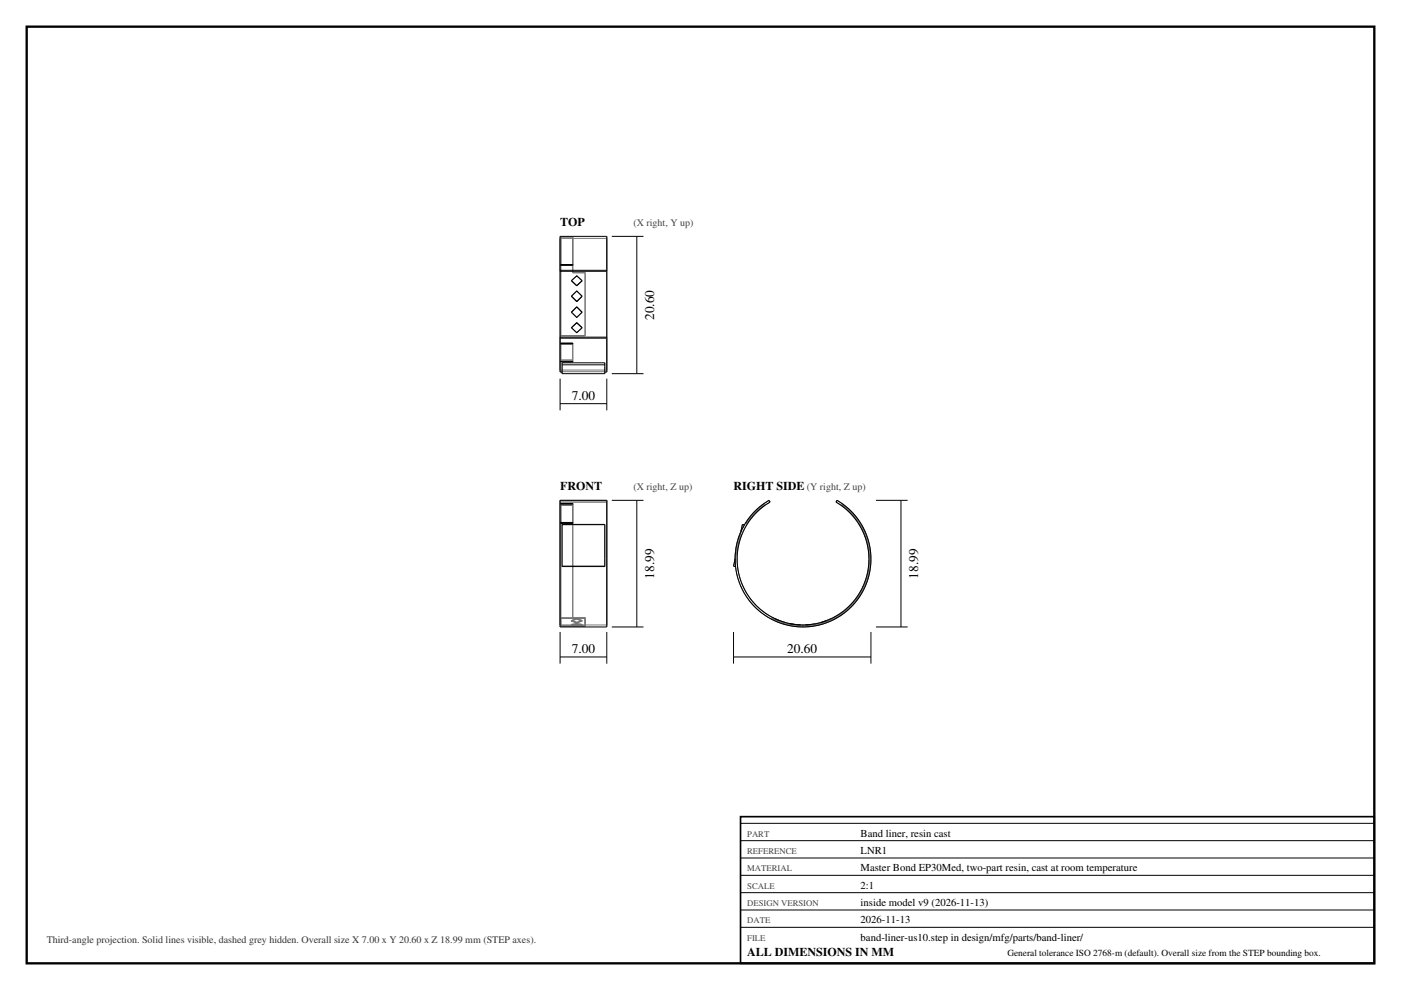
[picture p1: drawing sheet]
<svg xmlns="http://www.w3.org/2000/svg" width="420mm" height="297mm" viewBox="0 0 420 297" stroke-linecap="round" stroke-linejoin="round" font-family="sans-serif">
<path d="M8 8h404v281h-404z" fill="none" stroke="#000" stroke-width=".7" stroke-linecap="butt"/>
<g fill="none" stroke="#777" stroke-width=".3">
<path d="M167.9 70.9v40.7M168.1 79.5h3.6M168.1 79.4h3.6M168.1 71.4v29.3M168.1 71.4v8M168.1 71.1v29.7M168.1 71.1v8.3M168.1 71.4h3.6M168.1 71.1h3.6M171.7 71.4v8M171.7 71.4v10.5M171.7 71.1v8.3"/>
<path d="M171.7 71.1v10.6M181.9 70.9v40.7M167.9 81.4v-9.9h14v9.9M171.3 88.9h.1M171.3 88.9l1.6-1.6 1.6 1.6M171.3 84.2h.1M171.3 84.2l1.6-1.5 1.6 1.5M171.3 93.7l1.6 1.6 1.6-1.6M171.3 93.7h.1M171.3 98.4l1.6 1.4 1.6-1.4M171.3 98.3v.1M171.7 81.7v.2"/>
<path d="M171.7 81.9h3.7M171.7 81.7h3.7M174.5 98.3v.1M174.5 88.9h.1M174.5 84.2h.1M174.5 93.7h.1M175.4 81.9v18.8M175.4 81.7v.2M175.4 81.7v19.1M167.9 101.1v9.9h14v-9.9M168.1 100.7v.1M168.1 108v.4v-.2"/>
<path d="M168.1 108h3.6M168.1 108.2h3.6M168.1 103.2v4.8M168.1 103h.1M168.1 103.2v5M168.1 103.2h3.6M168.1 103h3.6M168.1 100.7h7.3M168.1 100.8h7.3M168.5 111.5h12.8M168.5 111.5v.1M168.5 111.6h.1"/>
<path d="M168.5 108.8v2.8M168.5 111.5v.6M171.7 108v.4v-.2M171.7 103.2v4.8M171.7 103h.1M171.7 103.2v5M175.4 100.7v.1M181.3 111.5v.1M181.3 111.6h.1M181.3 108.8v2.8M181.3 111.5v.6M167.9 150.6h14"/>
<path d="M167.9 150.6v36.9h14v-36.9M167.9 150.1v38M167.9 150.1v.5M167.9 150.1h14M168.1 151.1h3.6M168.1 151.1v.1M168.1 151.2h3.6M168.1 151.5h3.6M168.1 151.1v.4M168.1 151.4h3.6M168.1 151.2v.2M168.1 151.5v.1"/>
<path d="M168.1 151.6v36M168.1 151.4v36.5M168.1 156.9v.1M168.1 151.6v5.1M168.1 156.7h3.6M168.1 151.2v.3M168.1 151.4v5.3M168.1 151.6h3.6M168.5 157.5v12.5M168.5 157.5h12.8M168.5 157.3v.2M171.7 151.1v.1"/>
<path d="M171.7 151.1v.4M171.7 151.5v.1M171.7 151.6v33.7M171.7 151.4v34.2M171.7 151.2v.2M171.7 156.9v.1M171.7 151.6v5.1M171.7 151.2v.3M171.7 151.4v5.3M181.3 157.5v12.5M181.3 157.3v.2M181.9 150.1v.5"/>
<path d="M181.9 150.1v38M222.1 159.6l-1.3 4-.4 4M222.1 159.6l-1.7 8M222.6 157.3l.6 .2-1.1 2.1zM226.3 153.3l2-1.7 2.3-1.5 .3 .5a19.8 19.8 0 0 0-5.3 29.8 19.8 19.8 0 0 0 30.3 0 19.8 19.8 0 0 0-5.3-29.8l.3-.5a20.4 20.4 0 0 1 6.5 29.3 20.4 20.4 0 0 1-29.7 3.9 20.4 20.4 0 0 1-1.4-30zM226.5 153.4l2.5-2.3v.5l-2.5 2.2-2.1 2.6a.87 .87 0 0 1-1 .6zM252.4 151.6l1.9 1.5 1.8 2 1.6 2.2 1.1 2 .9 2.5 .6 2.3 .3 2.7v2.3l-.4 2.7-.6 2.2-1 2.5-1.1 2-1.7 2.2-1.6 1.7-2.1 1.7-2 1.2M252.4 151.6a19.9 19.9 0 0 1 5.2 26.7 19.9 19.9 0 0 1-26.2 7M252.6 151.4l-.2-.3v.5M252.6 151.4l2.1 1.8 1.6 1.7 1.6 2.2 1.2 2.1 .9 2.5 .6 2.4 .3 2.3v2.7l-.4 2.7-.6 2.3-1 2.5-1.2 2.1-1.6 2.2-1.7 1.7-2.1 1.7-2 1.3M252.6 151.4a20.2 20.2 0 0 1 5.3 27.1 20.2 20.2 0 0 1-26.7 7.1M220.4 167.6l.1 2.4-.6-.2z"/>
<path d="M168.1 185.3v2.3M168.1 185.3v.3M168.1 185.6v2.3M168.1 185.3h7.3M168.1 185.6h7.3M171.3 187.3h3.2M171.3 187.3l1.6-.2 1.6 .2M171.3 186.2l1.6 .5 1.6-.5M171.3 186.2l1.6-.6 1.6 .6M171.3 187.5h3.2M171.3 187.5l1.6-.3 1.6 .3M171.3 186.3l1.6 .5 1.6-.5"/>
<path d="M171.3 186.3l1.6-.6 1.6 .6M171.3 187.3v.2M171.3 186.2v.1M171.7 185.3v.3M171.7 185.3h3.7M171.7 185.6h3.7M174.5 187.3v.2M174.5 186.2v.1M175.4 185.3v2.3h-7.3M175.4 185.3v.3M175.4 185.6v2.3h-7.3M231.2 185.6l4.5 1.7 2.6 .5 2.4 .1 2.4-.1 2.7-.5 4.5-1.7"/>
<path d="M231.4 185.3l-.2 .3M231.4 185.3l4.4 1.7 4.8 .6 4.8-.5 2.5-.8 2.2-1M232.2 185.7l3 1M232.2 185.7l3 1.1M233.7 186.2l1.5 .5M235.2 186.7v.1M236.7 187.2l3.2 .4M238.3 187.3l.1 .1M244.7 187.1l-3.1 .5M244.7 187.1l-1.6 .2M244.7 187.1v.1M244.7 187.2l-3.1 .4"/>
<path d="M249.3 185.6l-3 1.2M249.3 185.6l-1.5 .6M249.3 185.6v.1M249.3 185.7l-3 1.1M250.1 185.3l.2 .3"/>
</g>
<g fill="none" stroke="#000" stroke-width=".3">
<path d="M168.1 79.4v.2h3.6v-.2M168.1 79.4h3.6M183.4 70.9h9.5M190.9 70.9v41.2M167.9 81.4h14M167.9 81.4v19.7M167.9 81.1v-10.2h14v10.2M167.9 81.1v.3M167.9 81.1h14M171.3 88.9l1.6-1.6 1.6 1.6-1.6 1.6zM171.3 84.2l1.6-1.4 1.6 1.4-1.6 1.5zM171.3 93.7l1.6 1.5 1.6-1.5"/>
<path d="M171.3 93.7l1.6-1.6 1.6 1.6M171.3 98.3l1.6 1.5 1.6-1.5M171.3 98.3l1.6-1.5 1.6 1.5M171.3 84.2l1.6 1.5 1.6-1.5M181.9 81.4v19.7M181.9 81.1v.3M167.9 101.1h14M167.9 101.4v10.2h.6M167.9 101.1v.3M167.9 101.4h14M167.9 113.6v9.5M168.1 108.4h3.6v.2h-3.6z"/>
<path d="M168.1 103.2h3.6M168.1 103.2v-.2h3.6v.2M168.5 109.4v2.2M168.5 109.4v-.6h12.8v.6M168.5 111.6v.5h12.8v-.5M168.5 109.4h12.8M181.3 109.4v2.2M181.9 101.1v.3M181.9 101.4v10.2h-.6M181.9 113.6v9.5M183.4 112.1h9.5M167.9 121.1h14"/>
<path d="M167.9 150.1h14v38h-14zM168.1 156.8v.2h3.6v-.2M168.1 156.8h3.6M168.1 151.1h3.6v.1h-3.6zM183.4 150.1h9.5M190.9 150.1v38M223.2 157.5l-.6-.2-.5 2.3M226.3 153.3l2-1.7 2.3-1.5 .3 .5a19.8 19.8 0 0 0-5.3 29.8 19.8 19.8 0 0 0 30.3 0 19.8 19.8 0 0 0-5.3-29.8l.3-.5a20.4 20.4 0 0 1 6.5 29.3 20.4 20.4 0 0 1-29.7 3.9 20.4 20.4 0 0 1-1.4-30zM262.6 150.1h9.5M270.1 150.1v38M168.5 169.8h12.8M168.5 169.8v-12.5h12.8v12.5"/>
<path d="M220.4 167.6l-.5 2.2 .6 .2M167.9 189.6v9.5M167.9 197.1h14M181.9 189.6v9.5M183.4 188.1h9.5M219.9 197.1h41.2M219.9 189.6v9.5M232.2 185.6l1.5 .6M236.8 187.1l1.5 .2M238.4 187.4l1.5 .1M243.1 187.3l-1.6 .2M247.8 186.2l-1.5 .5"/>
<path d="M261.1 189.6v9.5M262.6 188.1h9.5M222 247h190M222 252.2h190M222 257.4h190M222 262.6h190M222 267.8h190M222 273h190M222 278.2h190"/>
</g>
<path d="M222 245h190v44h-190z" fill="none" stroke="#000" stroke-width=".5"/>
<g font-size="4">
<text x="196.1" y="96" transform="rotate(-90 196.1 96)">20.60</text>
<text x="171.4" y="119.9">7.00</text>
<text x="196.1" y="173.6" transform="rotate(-90 196.1 173.6)">18.99</text>
<text x="275.3" y="173.6" transform="rotate(-90 275.3 173.6)">18.99</text>
<text x="171.4" y="195.9">7.00</text>
<text x="236" y="195.9">20.60</text>
</g>
<g font-size="3.6">
<text x="167.9" y="67.9">TOP</text>
<text x="167.9" y="147.1">FRONT</text>
<text x="219.9" y="147.1">RIGHT SIDE</text>
<text x="224" y="286.8">ALL DIMENSIONS IN MM</text>
</g>
<g font-size="3.2">
<text x="258" y="251">Band liner, resin cast</text>
<text x="258" y="256.2">LNR1</text>
<text x="258" y="261.4">Master Bond EP30Med, two-part resin, cast at room temperature</text>
<text x="258" y="266.6">2:1</text>
<text x="258" y="271.8">inside model v9 (2026-11-13)</text>
<text x="258" y="277">2026-11-13</text>
<text x="258" y="282.2">band-liner-us10.step in design/mfg/parts/band-liner/</text>
</g>
<g font-size="3" fill="#444">
<text x="189.9" y="67.9">(X right, Y up)</text>
<text x="189.9" y="147.1">(X right, Z up)</text>
<text x="241.9" y="147.1">(Y right, Z up)</text>
</g>
<text font-size="3" fill="#333" x="14" y="283">Third-angle projection. Solid lines visible, dashed grey hidden. Overall size X 7.00 x Y 20.60 x Z 18.99 mm (STEP axes).</text>
<text font-size="2.8" x="302" y="286.8">General tolerance ISO 2768-m (default). Overall size from the STEP bounding box.</text>
<g font-size="2.6" fill="#444">
<text x="224" y="251">PART</text>
<text x="224" y="256.2">REFERENCE</text>
<text x="224" y="261.4">MATERIAL</text>
<text x="224" y="266.6">SCALE</text>
<text x="224" y="271.8">DESIGN VERSION</text>
<text x="224" y="277">DATE</text>
<text x="224" y="282.2">FILE</text>
</g>
</svg>
